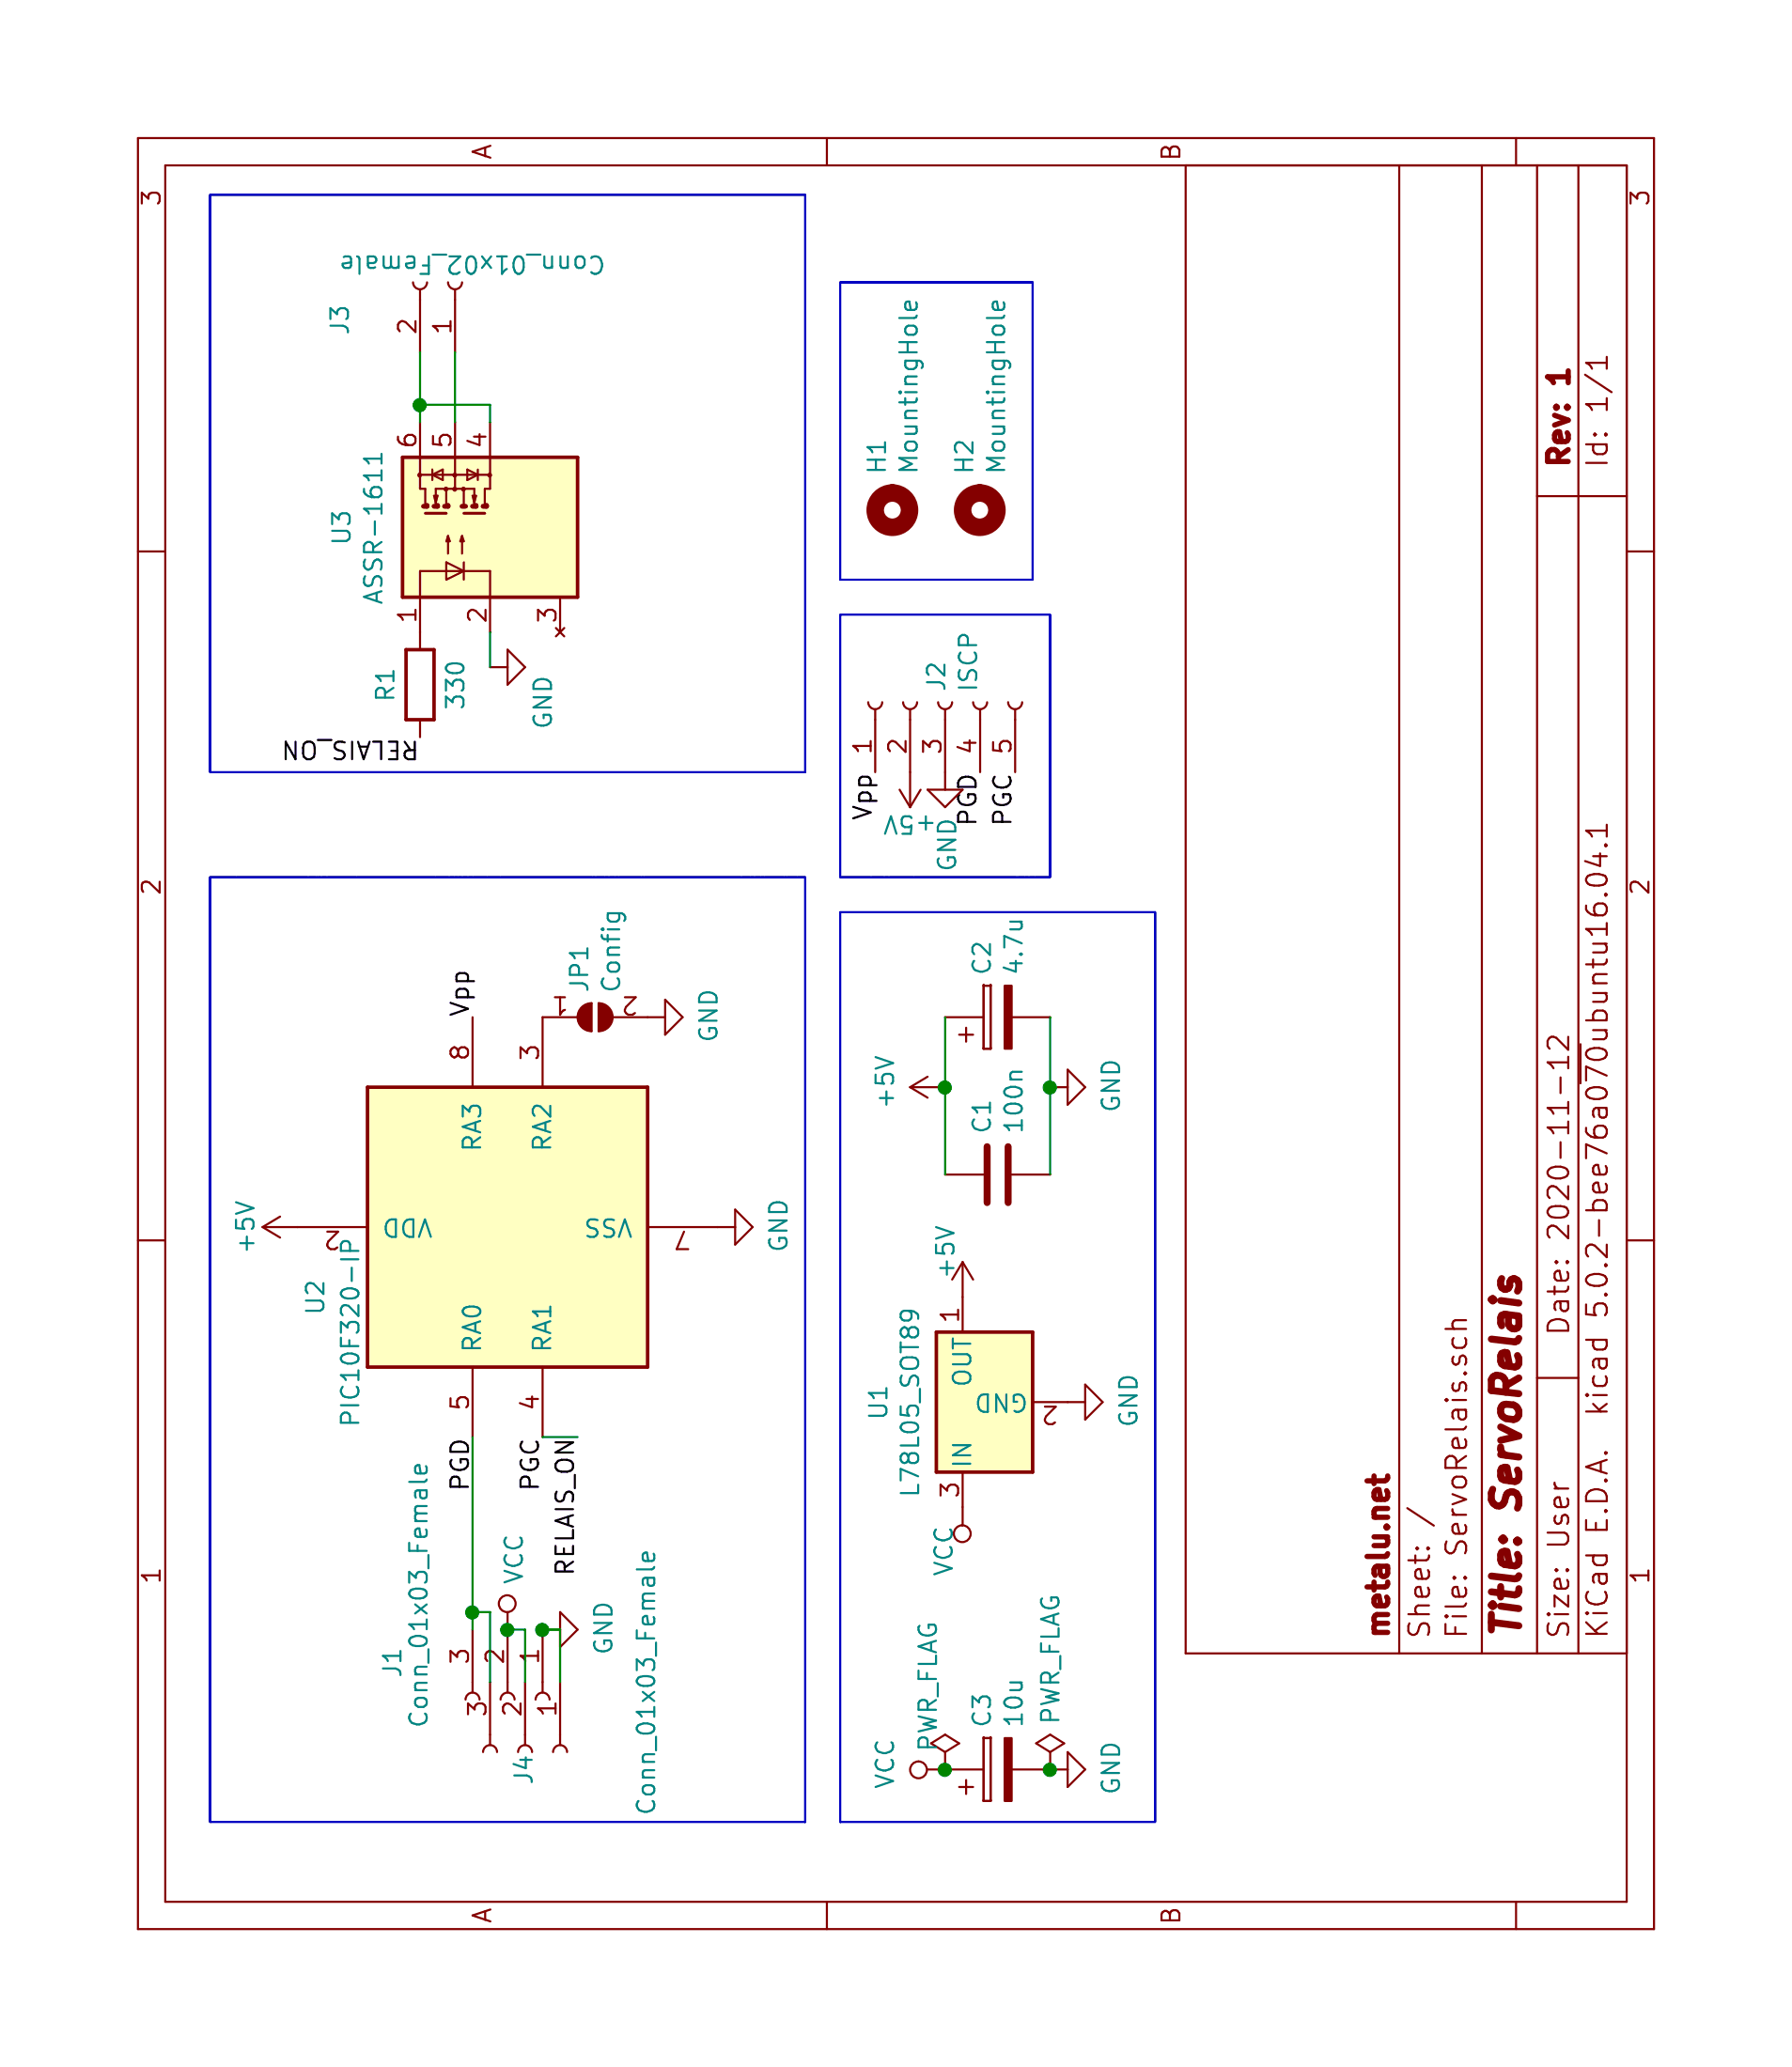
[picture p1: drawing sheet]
EESchema Schematic File Version 4
LIBS:ServoRelais-cache
EELAYER 26 0
EELAYER END
$Descr User 5906 5119
encoding utf-8
Sheet 1 1
Title "ServoRelais"
Date "2020-11-12"
Rev "1"
Comp "metalu.net"
Comment1 ""
Comment2 ""
Comment3 ""
Comment4 ""
$EndDescr
$Comp
L Connector:Conn_01x05_Female J2
U 1 1
P 3900 2700
F 0 "J2" H 3928 2726 50  0000 L CNN
F 1 "ISCP" H 3928 2635 50  0000 L CNN
F 2 "Pin_Headers:Pin_Header_Straight_1x05_Pitch2.54mm" H 3900 2700 50  0001 C CNN
F 3 "~" H 3900 2700 50  0001 C CNN
	1    3900 2700
	1    0    0    -1  
$EndComp
Text Label 3700 2500 2    50   ~ 0
Vpp
Text Label 3700 2800 2    50   ~ 0
PGD
Text Label 3700 2900 2    50   ~ 0
PGC
Text Label 1800 1350 2    50   ~ 0
PGD
Text Label 1800 1550 2    50   ~ 0
PGC
Text Label 3000 1350 0    50   ~ 0
Vpp
$Comp
L Connector:Conn_01x03_Female J1
U 1 1
P 1050 1450
F 0 "J1" H 944 1125 50  0000 C CNN
F 1 "Conn_01x03_Female" H 750 1200 50  0000 C CNN
F 2 "Connectors_Molex:Molex_KK-6410-03_03x2.54mm_Straight" H 1050 1450 50  0001 C CNN
F 3 "~" H 1050 1450 50  0001 C CNN
	1    1050 1450
	-1   0    0    1   
$EndComp
$Comp
L power:GND #PWR0101
U 1 1
P 1250 1550
F 0 "#PWR0101" H 1250 1300 50  0001 C CNN
F 1 "GND" H 1255 1377 50  0000 C CNN
F 2 "" H 1250 1550 50  0001 C CNN
F 3 "" H 1250 1550 50  0001 C CNN
	1    1250 1550
	1    0    0    -1  
$EndComp
$Comp
L power:VCC #PWR0102
U 1 1
P 1250 1450
F 0 "#PWR0102" H 1250 1300 50  0001 C CNN
F 1 "VCC" V 1267 1578 50  0000 L CNN
F 2 "" H 1250 1450 50  0001 C CNN
F 3 "" H 1250 1450 50  0001 C CNN
	1    1250 1450
	0    1    1    0   
$EndComp
Wire Wire Line
	1250 1350 1300 1350
$Comp
L power:GND #PWR0103
U 1 1
P 2400 2050
F 0 "#PWR0103" H 2400 1800 50  0001 C CNN
F 1 "GND" H 2405 1877 50  0000 C CNN
F 2 "" H 2400 2050 50  0001 C CNN
F 3 "" H 2400 2050 50  0001 C CNN
	1    2400 2050
	1    0    0    -1  
$EndComp
$Comp
L power:GND #PWR0104
U 1 1
P 1900 3050
F 0 "#PWR0104" H 1900 2800 50  0001 C CNN
F 1 "GND" H 1905 2877 50  0000 C CNN
F 2 "" H 1900 3050 50  0001 C CNN
F 3 "" H 1900 3050 50  0001 C CNN
	1    1900 3050
	1    0    0    -1  
$EndComp
$Comp
L power:VCC #PWR0105
U 1 1
P 1600 2750
F 0 "#PWR0105" H 1600 2600 50  0001 C CNN
F 1 "VCC" V 1650 2800 50  0000 L CNN
F 2 "" H 1600 2750 50  0001 C CNN
F 3 "" H 1600 2750 50  0001 C CNN
	1    1600 2750
	0    -1   -1   0   
$EndComp
$Comp
L power:+5V #PWR0106
U 1 1
P 2200 2750
F 0 "#PWR0106" H 2200 2600 50  0001 C CNN
F 1 "+5V" V 2150 2800 50  0000 L CNN
F 2 "" H 2200 2750 50  0001 C CNN
F 3 "" H 2200 2750 50  0001 C CNN
	1    2200 2750
	0    1    1    0   
$EndComp
$Comp
L power:+5V #PWR0107
U 1 1
P 2400 850
F 0 "#PWR0107" H 2400 700 50  0001 C CNN
F 1 "+5V" H 2400 1000 50  0000 C CNN
F 2 "" H 2400 850 50  0001 C CNN
F 3 "" H 2400 850 50  0001 C CNN
	1    2400 850 
	1    0    0    -1  
$EndComp
$Comp
L power:GND #PWR0108
U 1 1
P 3700 2700
F 0 "#PWR0108" H 3700 2450 50  0001 C CNN
F 1 "GND" V 3705 2572 50  0000 R CNN
F 2 "" H 3700 2700 50  0001 C CNN
F 3 "" H 3700 2700 50  0001 C CNN
	1    3700 2700
	0    1    1    0   
$EndComp
$Comp
L power:+5V #PWR0109
U 1 1
P 3700 2600
F 0 "#PWR0109" H 3700 2450 50  0001 C CNN
F 1 "+5V" H 3700 2750 50  0000 C CNN
F 2 "" H 3700 2600 50  0001 C CNN
F 3 "" H 3700 2600 50  0001 C CNN
	1    3700 2600
	0    -1   -1   0   
$EndComp
$Comp
L Device:R R1
U 1 1
P 3950 1200
F 0 "R1" V 3850 1200 50  0000 C CNN
F 1 "330" V 4050 1200 50  0000 C CNN
F 2 "Resistors_ThroughHole:R_Axial_DIN0207_L6.3mm_D2.5mm_P7.62mm_Horizontal" V 3880 1200 50  0001 C CNN
F 3 "~" H 3950 1200 50  0001 C CNN
	1    3950 1200
	0    1    1    0   
$EndComp
$Comp
L power:GND #PWR0110
U 1 1
P 4000 1400
F 0 "#PWR0110" H 4000 1150 50  0001 C CNN
F 1 "GND" H 3900 1250 50  0000 C CNN
F 2 "" H 4000 1400 50  0001 C CNN
F 3 "" H 4000 1400 50  0001 C CNN
	1    4000 1400
	1    0    0    -1  
$EndComp
$Comp
L Connector:Conn_01x02_Female J3
U 1 1
P 5100 1300
F 0 "J3" H 4993 975 50  0000 C CNN
F 1 "Conn_01x02_Female" V 5150 1350 50  0000 C CNN
F 2 "Terminal_Blocks:TerminalBlock_bornier-2_P5.08mm" H 5100 1300 50  0001 C CNN
F 3 "~" H 5100 1300 50  0001 C CNN
	1    5100 1300
	1    0    0    1   
$EndComp
$Comp
L ServoRelais-rescue:ASSR-1611-ServoRelais U3
U 1 1
P 4400 1300
F 0 "U3" H 4400 1625 50  0000 C CNN
F 1 "ASSR-1611" H 4400 1534 50  0000 C CNN
F 2 "Housings_DIP:DIP-6_W7.62mm_LongPads" H 4700 900 50  0001 L CIN
F 3 "" H 4350 1300 50  0001 L CNN
	1    4400 1300
	1    0    0    -1  
$EndComp
Wire Wire Line
	4100 1400 4000 1400
Wire Wire Line
	4700 1200 4750 1200
Wire Wire Line
	4750 1200 4750 1400
Wire Wire Line
	4750 1400 4700 1400
Wire Wire Line
	4900 1200 4750 1200
Connection ~ 4750 1200
Wire Wire Line
	4700 1300 4900 1300
$Comp
L Device:C C1
U 1 1
P 2550 2850
F 0 "C1" H 2665 2896 50  0000 L CNN
F 1 "100n" H 2665 2805 50  0000 L CNN
F 2 "Capacitors_ThroughHole:C_Rect_L4.6mm_W2.0mm_P2.50mm_MKS02_FKP02" H 2588 2700 50  0001 C CNN
F 3 "~" H 2550 2850 50  0001 C CNN
	1    2550 2850
	1    0    0    -1  
$EndComp
$Comp
L Device:CP C2
U 1 1
P 3000 2850
F 0 "C2" H 3118 2896 50  0000 L CNN
F 1 "4.7u" H 3118 2805 50  0000 L CNN
F 2 "Capacitors_ThroughHole:CP_Radial_D4.0mm_P1.50mm" H 3038 2700 50  0001 C CNN
F 3 "~" H 3000 2850 50  0001 C CNN
	1    3000 2850
	1    0    0    -1  
$EndComp
Wire Wire Line
	2550 2700 2800 2700
Wire Wire Line
	2550 3000 2800 3000
$Comp
L power:+5V #PWR0111
U 1 1
P 2800 2700
F 0 "#PWR0111" H 2800 2550 50  0001 C CNN
F 1 "+5V" H 2815 2873 50  0000 C CNN
F 2 "" H 2800 2700 50  0001 C CNN
F 3 "" H 2800 2700 50  0001 C CNN
	1    2800 2700
	1    0    0    -1  
$EndComp
Connection ~ 2800 2700
Wire Wire Line
	2800 2700 3000 2700
$Comp
L power:GND #PWR0112
U 1 1
P 2800 3000
F 0 "#PWR0112" H 2800 2750 50  0001 C CNN
F 1 "GND" H 2805 2827 50  0000 C CNN
F 2 "" H 2800 3000 50  0001 C CNN
F 3 "" H 2800 3000 50  0001 C CNN
	1    2800 3000
	1    0    0    -1  
$EndComp
Connection ~ 2800 3000
Wire Wire Line
	2800 3000 3000 3000
$Comp
L Device:CP C3
U 1 1
P 850 2850
F 0 "C3" H 968 2896 50  0000 L CNN
F 1 "10u" H 968 2805 50  0000 L CNN
F 2 "Capacitors_ThroughHole:CP_Radial_D4.0mm_P1.50mm" H 888 2700 50  0001 C CNN
F 3 "~" H 850 2850 50  0001 C CNN
	1    850  2850
	1    0    0    -1  
$EndComp
$Comp
L power:GND #PWR0113
U 1 1
P 850 3000
F 0 "#PWR0113" H 850 2750 50  0001 C CNN
F 1 "GND" H 855 2827 50  0000 C CNN
F 2 "" H 850 3000 50  0001 C CNN
F 3 "" H 850 3000 50  0001 C CNN
	1    850  3000
	1    0    0    -1  
$EndComp
$Comp
L power:VCC #PWR0114
U 1 1
P 850 2700
F 0 "#PWR0114" H 850 2550 50  0001 C CNN
F 1 "VCC" H 867 2873 50  0000 C CNN
F 2 "" H 850 2700 50  0001 C CNN
F 3 "" H 850 2700 50  0001 C CNN
	1    850  2700
	1    0    0    -1  
$EndComp
$Comp
L MCU_Microchip_PIC10:PIC10F320-IP U2
U 1 1
P 2400 1450
F 0 "U2" H 2200 2000 50  0000 C CNN
F 1 "PIC10F320-IP" H 2100 1900 50  0000 C CNN
F 2 "Housings_DIP:DIP-8_W7.62mm_LongPads" H 2450 2100 50  0001 L CIN
F 3 "http://ww1.microchip.com/downloads/en/DeviceDoc/41585A.pdf" H 2400 1450 50  0001 C CNN
	1    2400 1450
	1    0    0    -1  
$EndComp
$Comp
L Regulator_Linear:L78L05_SOT89 U1
U 1 1
P 1900 2750
F 0 "U1" H 1900 2992 50  0000 C CNN
F 1 "L78L05_SOT89" H 1900 2901 50  0000 C CNN
F 2 "TO_SOT_Packages_SMD:SOT-89-3_Handsoldering" H 1900 2950 50  0001 C CIN
F 3 "http://www.st.com/content/ccc/resource/technical/document/datasheet/15/55/e5/aa/23/5b/43/fd/CD00000446.pdf/files/CD00000446.pdf/jcr:content/translations/en.CD00000446.pdf" H 1900 2700 50  0001 C CNN
	1    1900 2750
	1    0    0    -1  
$EndComp
$Comp
L Mechanical:MountingHole H2
U 1 1
P 4450 2800
F 0 "H2" H 4550 2846 50  0000 L CNN
F 1 "MountingHole" H 4550 2755 50  0000 L CNN
F 2 "Mounting_Holes:MountingHole_3.2mm_M3" H 4450 2800 50  0001 C CNN
F 3 "~" H 4450 2800 50  0001 C CNN
	1    4450 2800
	1    0    0    -1  
$EndComp
$Comp
L Mechanical:MountingHole H1
U 1 1
P 4450 2550
F 0 "H1" H 4550 2596 50  0000 L CNN
F 1 "MountingHole" H 4550 2505 50  0000 L CNN
F 2 "Mounting_Holes:MountingHole_3.2mm_M3" H 4450 2550 50  0001 C CNN
F 3 "~" H 4450 2550 50  0001 C CNN
	1    4450 2550
	1    0    0    -1  
$EndComp
Wire Notes Line
	700  2400 3300 2400
Wire Notes Line
	3300 2400 3300 3300
Wire Notes Line
	3300 3300 700  3300
Wire Notes Line
	700  3300 700  2400
Wire Notes Line
	4250 2400 5100 2400
Wire Notes Line
	5100 2400 5100 2950
Wire Notes Line
	5100 2950 4250 2950
Wire Notes Line
	4250 2950 4250 2400
Wire Notes Line
	3400 2400 3400 3000
Wire Notes Line
	3400 3000 4150 3000
Wire Notes Line
	4150 3000 4150 2400
Wire Notes Line
	4150 2400 3400 2400
Wire Notes Line
	700  600  3400 600 
Wire Notes Line
	3400 600  3400 2300
Wire Notes Line
	3400 2300 700  2300
Wire Notes Line
	700  2300 700  600 
$Comp
L Connector:Conn_01x03_Female J4
U 1 1
P 900 1500
F 0 "J4" H 950 1500 50  0000 C CNN
F 1 "Conn_01x03_Female" H 700 1850 50  0000 C CNN
F 2 "Connectors_Molex:Molex_KK-6410-03_03x2.54mm_Straight" H 900 1500 50  0001 C CNN
F 3 "~" H 900 1500 50  0001 C CNN
	1    900  1500
	-1   0    0    1   
$EndComp
Wire Wire Line
	1100 1400 1300 1400
Wire Wire Line
	1300 1400 1300 1350
Connection ~ 1300 1350
Wire Wire Line
	1300 1350 1800 1350
Wire Wire Line
	1100 1500 1250 1500
Wire Wire Line
	1250 1500 1250 1450
Connection ~ 1250 1450
Wire Wire Line
	1250 1600 1250 1550
Wire Wire Line
	1100 1600 1250 1600
Connection ~ 1250 1550
Text Label 1800 1650 2    50   ~ 0
RELAIS_ON
Wire Wire Line
	1800 1650 1800 1550
Text Label 3800 1200 1    50   ~ 0
RELAIS_ON
Wire Notes Line
	3700 600  3700 2300
Wire Notes Line
	3700 2300 5350 2300
Wire Notes Line
	5350 2300 5350 600 
Wire Notes Line
	5350 600  3700 600 
$Comp
L Jumper:SolderJumper_2_Open JP1
U 1 1
P 3000 1700
F 0 "JP1" V 2954 1768 50  0000 L CNN
F 1 "Config" V 3045 1768 50  0000 L CNN
F 2 "Connect:GS2" H 3000 1700 50  0001 C CNN
F 3 "~" H 3000 1700 50  0001 C CNN
	1    3000 1700
	0    1    1    0   
$EndComp
$Comp
L power:GND #PWR0115
U 1 1
P 3000 1850
F 0 "#PWR0115" H 3000 1600 50  0001 C CNN
F 1 "GND" H 3005 1677 50  0000 C CNN
F 2 "" H 3000 1850 50  0001 C CNN
F 3 "" H 3000 1850 50  0001 C CNN
	1    3000 1850
	1    0    0    -1  
$EndComp
$Comp
L power:PWR_FLAG #FLG0101
U 1 1
P 850 3000
F 0 "#FLG0101" H 850 3075 50  0001 C CNN
F 1 "PWR_FLAG" V 850 3128 50  0000 L CNN
F 2 "" H 850 3000 50  0001 C CNN
F 3 "~" H 850 3000 50  0001 C CNN
	1    850  3000
	0    1    1    0   
$EndComp
Connection ~ 850  3000
$Comp
L power:PWR_FLAG #FLG0102
U 1 1
P 850 2700
F 0 "#FLG0102" H 850 2775 50  0001 C CNN
F 1 "PWR_FLAG" V 800 2750 50  0000 L CNN
F 2 "" H 850 2700 50  0001 C CNN
F 3 "~" H 850 2700 50  0001 C CNN
	1    850  2700
	0    1    1    0   
$EndComp
Connection ~ 850  2700
$EndSCHEMATC
